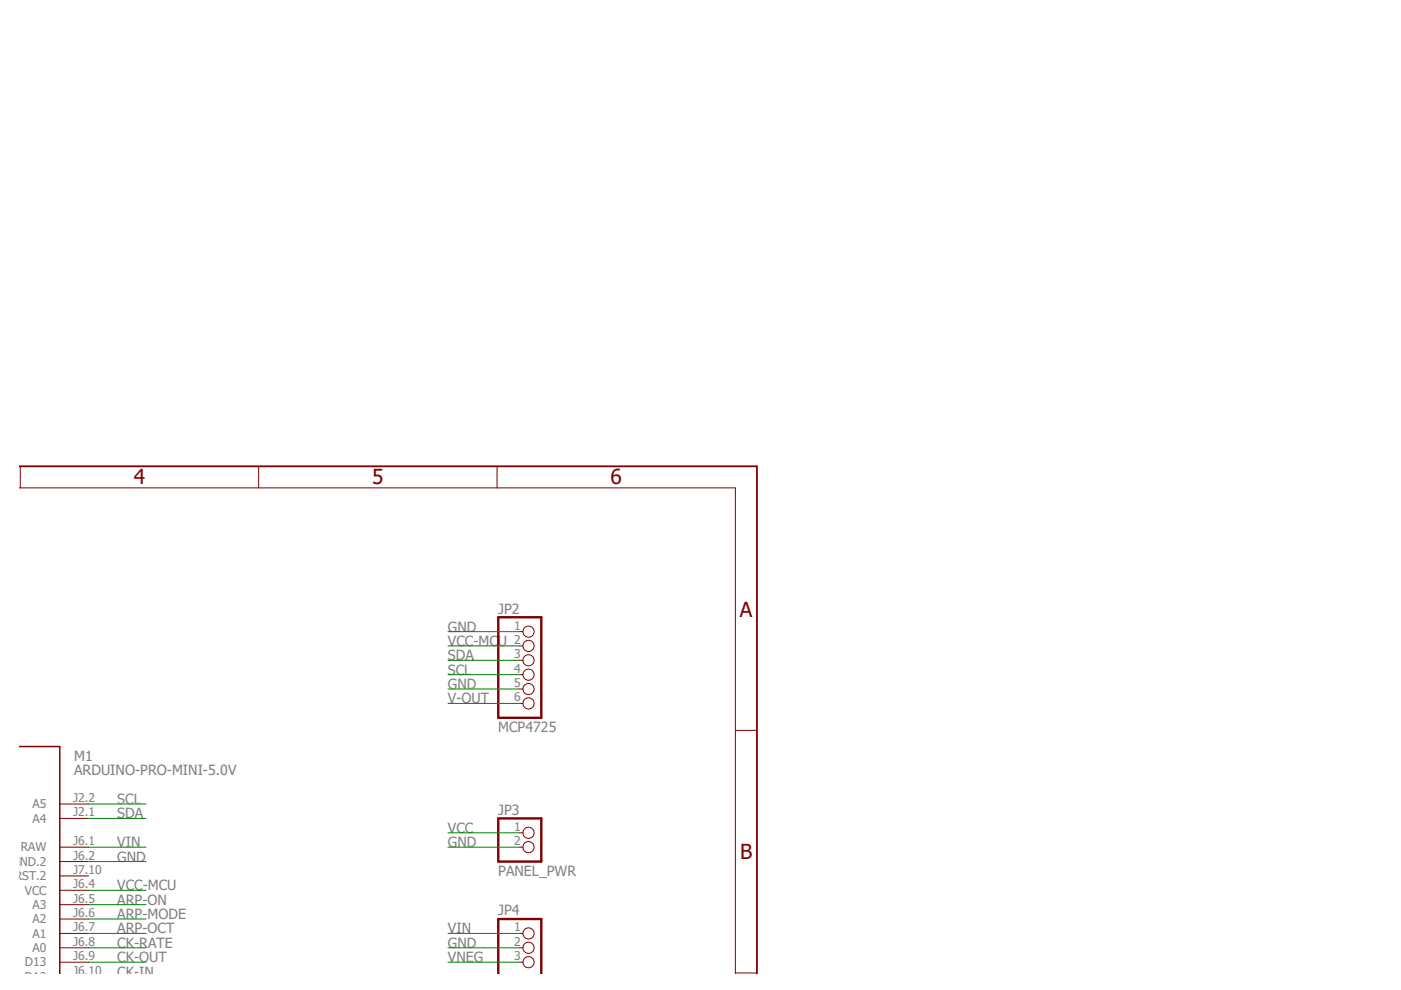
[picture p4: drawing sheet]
<svg xmlns="http://www.w3.org/2000/svg" width="297mm" height="210mm" viewBox="0 0 297 210" stroke-linecap="round" stroke-linejoin="round" font-family="sans-serif">
<path d="M4.1 98.9h156.4v107.6" fill="none" stroke="#800000" stroke-width=".38"/>
<g fill="none" stroke="#800000" stroke-width=".21">
<path d="M4.3 98.9v4.5M54.8 98.9v4.5M105.4 98.9v4.5M4.1 103.4h151.8v103.1M110.2 133.9h.7M110.2 136.9h.7M110.2 140h.7M110.2 143h.7M110.2 146.1h.7M110.2 149.1h.7M155.9 154.9h4.6M12.7 179.6h6.1"/>
<path d="M12.7 173.5h6.1M12.7 170.5h6.1M110.2 179.6h.7M110.2 176.6h.7M12.7 182.7h6.1M12.7 185.7h6.1M12.7 188.8h6.1M12.7 191.8h6.1M12.7 194.9h6.1M12.7 197.9h6.1M110.2 197.9h.7M12.7 201h6.1"/>
<path d="M12.7 204h6.1M110.2 201h.7M110.2 204h.7M155.9 206.3h4.6"/>
<circle cx="112.1" cy="136.9" r="1.19"/>
<circle cx="112.1" cy="140" r="1.19"/>
<circle cx="112.1" cy="133.9" r="1.19"/>
<circle cx="112.1" cy="143" r="1.19"/>
<circle cx="112.1" cy="146.1" r="1.19"/>
<circle cx="112.1" cy="149.1" r="1.19"/>
<circle cx="112.1" cy="176.6" r="1.19"/>
<circle cx="112.1" cy="179.6" r="1.19"/>
<circle cx="112.1" cy="197.9" r="1.19"/>
<circle cx="112.1" cy="201" r="1.19"/>
<circle cx="112.1" cy="204" r="1.19"/>
</g>
<path d="M4.1 158.3h8.6v48.2" fill="none" stroke="#800000" stroke-width=".32"/>
<path d="M105.6 130.9h9.2v21.3h-9.2zM105.6 173.5h9.2v9.2h-9.2zM105.6 206.5v-11.6h9.2v11.6" fill="none" stroke="#800000" stroke-width=".51"/>
<g fill="none" stroke="#008000" stroke-width=".21">
<path d="M95 133.9h15.2M95 136.9h15.2M95 140h15.2M95 146.1h15.2M95 143h15.2M95 149.1h15.2M18.8 179.6h12.2M18.8 173.5h12.2M18.8 170.5h12.2M95 179.6h15.2M95 176.6h15.2M18.8 197.9h12.2"/>
<path d="M18.8 182.7h12.2M18.8 188.8h12.2M18.8 191.8h12.2M18.8 194.9h12.2M95 197.9h15.2M18.8 201h12.2M18.8 204h12.2M95 201h15.2M95 204h15.2"/>
</g>
<g font-size="4.4" fill="#800000">
<text x="28.4" y="102.7">4</text>
<text x="78.9" y="102.7">5</text>
<text x="129.4" y="102.7">6</text>
<text x="156.9" y="130.7">A</text>
<text x="156.9" y="182.1">B</text>
</g>
<g font-size="3" fill="#808080">
<text x="105.6" y="130.1">JP2</text>
<text x="95" y="133.9">GND</text>
<text x="95" y="137">VCC-MCU</text>
<text x="95" y="140">SDA</text>
<text x="95" y="143.1">SCL</text>
<text x="95" y="146.1">GND</text>
<text x="95" y="149.1">V-OUT</text>
<text x="105.6" y="155.2">MCP4725</text>
<text x="15.7" y="161.3">M1</text>
<text x="15.7" y="164.4">ARDUINO-PRO-MINI-5.0V</text>
<text x="24.9" y="173.5">SDA</text>
<text x="24.9" y="170.5">SCL</text>
<text x="105.6" y="172.8">JP3</text>
<text x="24.9" y="179.6">VIN</text>
<text x="95" y="176.6">VCC</text>
<text x="95" y="179.6">GND</text>
<text x="24.9" y="182.7">GND</text>
<text x="105.6" y="185.7">PANEL_PWR</text>
<text x="24.9" y="188.8">VCC-MCU</text>
<text x="24.9" y="191.8">ARP-ON</text>
<text x="24.9" y="194.9">ARP-MODE</text>
<text x="24.9" y="197.9">ARP-OCT</text>
<text x="95" y="197.9">VIN</text>
<text x="105.6" y="194.1">JP4</text>
<text x="24.9" y="201">CK-RATE</text>
<text x="95" y="201">GND</text>
<text x="24.9" y="204">CK-OUT</text>
<text x="24.9" y="207.1">CK-IN</text>
<text x="95" y="204">VNEG</text>
</g>
<g font-size="2.6" fill="#808080">
<text x="109" y="133.5">1</text>
<text x="109" y="136.5">2</text>
<text x="109" y="139.6">3</text>
<text x="109" y="142.6">4</text>
<text x="109" y="145.7">5</text>
<text x="109" y="148.7">6</text>
<text x="6.9" y="171.4">A5</text>
<text x="15.5" y="173.1">J2.1</text>
<text x="15.5" y="170.1">J2.2</text>
<text x="6.9" y="174.4">A4</text>
<text x="15.5" y="179.2">J6.1</text>
<text x="109" y="176.1">1</text>
<text x="109" y="179.2">2</text>
<text x="2.5" y="183.6">GND.2</text>
<text x="4.4" y="180.5">RAW</text>
<text x="15.5" y="182.2">J6.2</text>
<text x="15.5" y="185.3">J7.10</text>
<text x="3.1" y="186.6">RST.2</text>
<text x="5.2" y="189.7">VCC</text>
<text x="15.5" y="188.3">J6.4</text>
<text x="15.5" y="191.4">J6.5</text>
<text x="6.9" y="192.7">A3</text>
<text x="6.9" y="195.8">A2</text>
<text x="15.5" y="194.4">J6.6</text>
<text x="15.5" y="197.5">J6.7</text>
<text x="109" y="197.5">1</text>
<text x="6.9" y="198.8">A1</text>
<text x="6.9" y="201.9">A0</text>
<text x="15.5" y="200.5">J6.8</text>
<text x="15.5" y="203.6">J6.9</text>
<text x="109" y="200.5">2</text>
<text x="109" y="203.6">3</text>
<text x="5.3" y="204.9">D13</text>
<text x="5.3" y="208">D12</text>
<text x="15.5" y="206.6">J6.10</text>
</g>
</svg>
